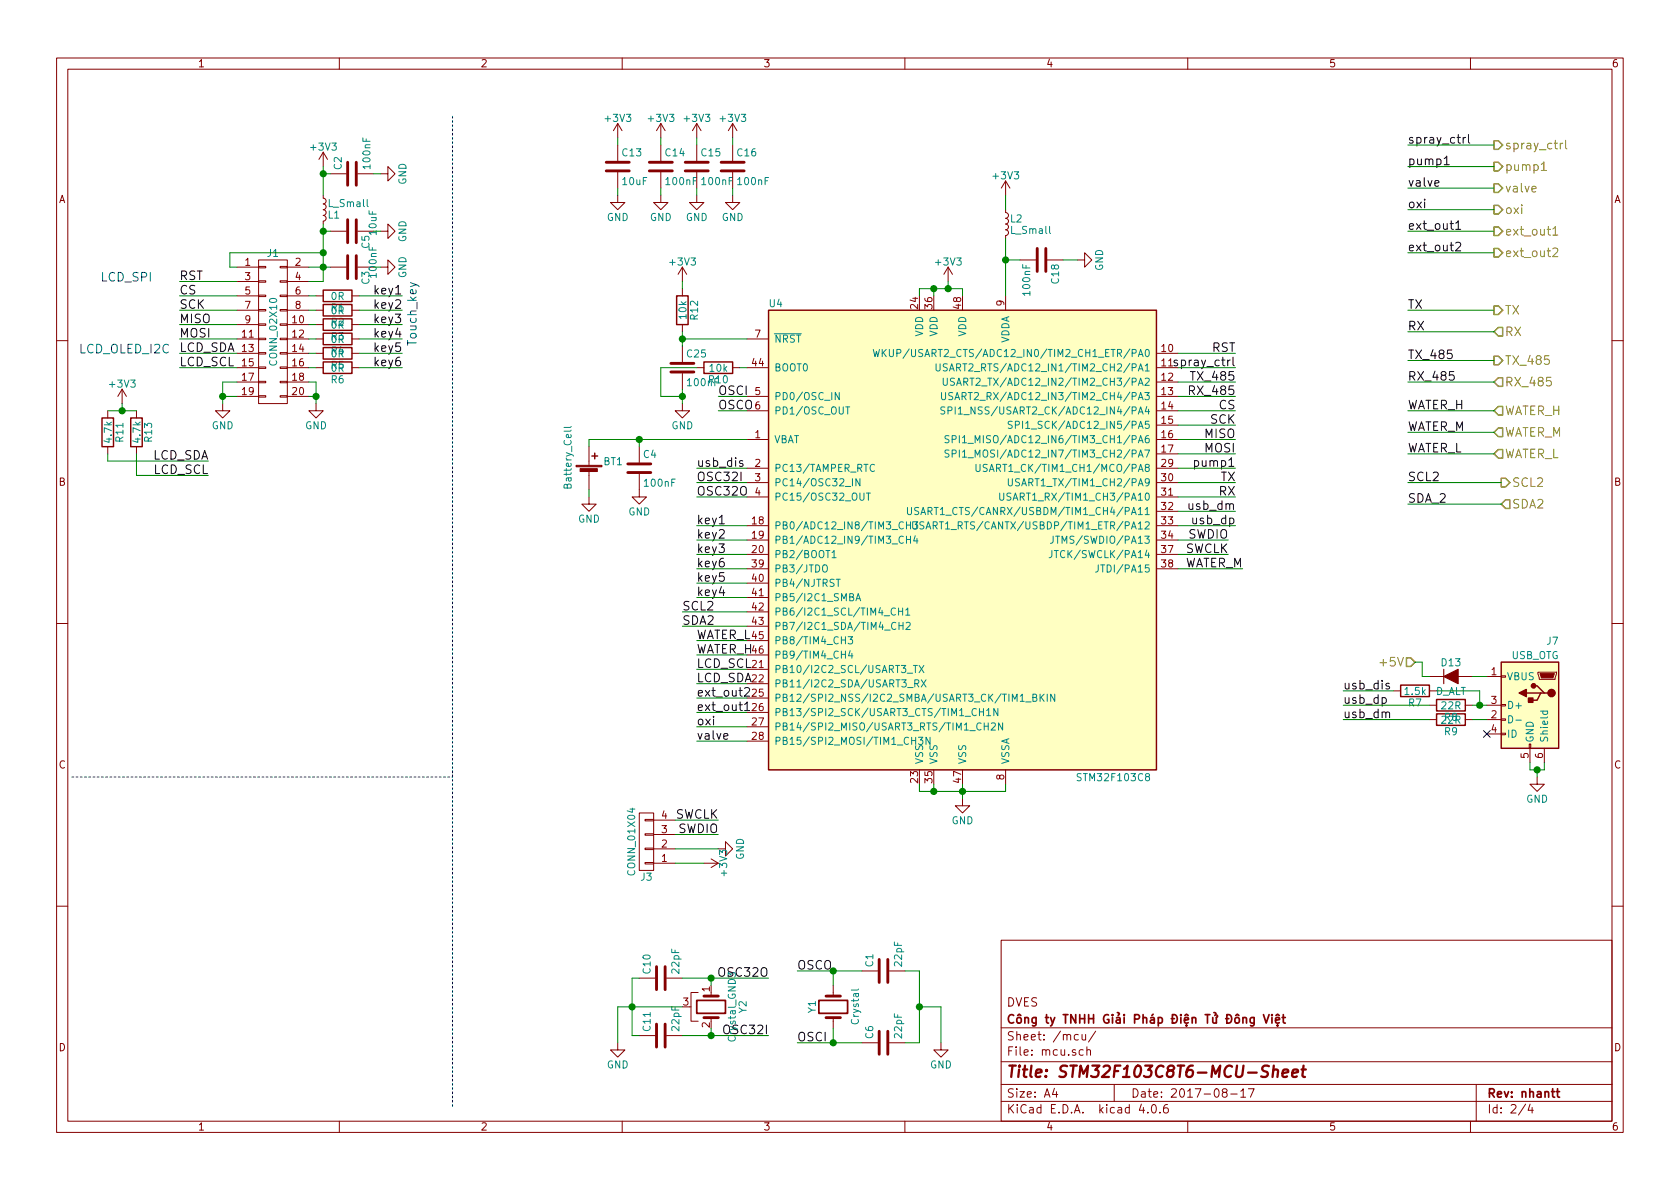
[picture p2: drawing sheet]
EESchema Schematic File Version 2
LIBS:power
LIBS:device
LIBS:transistors
LIBS:conn
LIBS:linear
LIBS:regul
LIBS:74xx
LIBS:cmos4000
LIBS:adc-dac
LIBS:memory
LIBS:xilinx
LIBS:microcontrollers
LIBS:dsp
LIBS:microchip
LIBS:analog_switches
LIBS:motorola
LIBS:texas
LIBS:intel
LIBS:audio
LIBS:interface
LIBS:digital-audio
LIBS:philips
LIBS:display
LIBS:cypress
LIBS:siliconi
LIBS:opto
LIBS:atmel
LIBS:contrib
LIBS:valves
LIBS:nhantt-kicad-lib
LIBS:control-board-hw-cache
EELAYER 25 0
EELAYER END
$Descr A4 11693 8268
encoding utf-8
Sheet 2 4
Title "STM32F103C8T6-MCU-Sheet"
Date "2017-08-17"
Rev "nhantt"
Comp "nhantt"
Comment1 ""
Comment2 ""
Comment3 ""
Comment4 ""
$EndDescr
$Comp
L R R12
U 1 1
P 4750 2150
F 0 "R12" V 4830 2150 50  0000 C CNN
F 1 "10k" V 4750 2150 50  0000 C CNN
F 2 "Resistors_SMD:R_0805_HandSoldering" V 4680 2150 50  0001 C CNN
F 3 "" H 4750 2150 50  0001 C CNN
	1    4750 2150
	1    0    0    -1  
$EndComp
$Comp
L C C25
U 1 1
P 4750 2550
F 0 "C25" H 4775 2650 50  0000 L CNN
F 1 "100nF" H 4775 2450 50  0000 L CNN
F 2 "Capacitors_SMD:C_0805_HandSoldering" H 4788 2400 50  0001 C CNN
F 3 "" H 4750 2550 50  0001 C CNN
	1    4750 2550
	1    0    0    -1  
$EndComp
$Comp
L GND #PWR015
U 1 1
P 4750 2800
F 0 "#PWR015" H 4750 2550 50  0001 C CNN
F 1 "GND" H 4750 2650 50  0000 C CNN
F 2 "" H 4750 2800 50  0001 C CNN
F 3 "" H 4750 2800 50  0001 C CNN
	1    4750 2800
	1    0    0    -1  
$EndComp
$Comp
L CONN_01X04 J3
U 1 1
P 4500 5850
F 0 "J3" H 4500 6100 50  0000 C CNN
F 1 "CONN_01X04" V 4600 5850 50  0000 C CNN
F 2 "nhantt-kicad-lib:Pin_Header_Straight_1x04_Pitch2.54mm" H 4500 5850 50  0001 C CNN
F 3 "" H 4500 5850 50  0001 C CNN
	1    4500 5850
	-1   0    0    1   
$EndComp
Text Label 5000 5700 2    60   ~ 0
SWCLK
$Comp
L GND #PWR016
U 1 1
P 5000 5900
F 0 "#PWR016" H 5000 5650 50  0001 C CNN
F 1 "GND" H 5000 5750 50  0000 C CNN
F 2 "" H 5000 5900 50  0001 C CNN
F 3 "" H 5000 5900 50  0001 C CNN
	1    5000 5900
	0    -1   -1   0   
$EndComp
Text Label 5000 5800 2    60   ~ 0
SWDIO
$Comp
L Crystal Y1
U 1 1
P 5800 7000
F 0 "Y1" H 5800 7150 50  0000 C CNN
F 1 "Crystal" H 5800 6850 50  0000 C CNN
F 2 "nhantt-kicad-lib:Crystal_SMD_HC49-SD" H 5800 7000 50  0001 C CNN
F 3 "" H 5800 7000 50  0001 C CNN
	1    5800 7000
	0    -1   -1   0   
$EndComp
$Comp
L C C1
U 1 1
P 6150 6750
F 0 "C1" H 6175 6850 50  0000 L CNN
F 1 "22pF" H 6175 6650 50  0000 L CNN
F 2 "Capacitors_SMD:C_0805_HandSoldering" H 6188 6600 50  0001 C CNN
F 3 "" H 6150 6750 50  0001 C CNN
	1    6150 6750
	0    -1   -1   0   
$EndComp
$Comp
L C C6
U 1 1
P 6150 7250
F 0 "C6" H 6175 7350 50  0000 L CNN
F 1 "22pF" H 6175 7150 50  0000 L CNN
F 2 "Capacitors_SMD:C_0805_HandSoldering" H 6188 7100 50  0001 C CNN
F 3 "" H 6150 7250 50  0001 C CNN
	1    6150 7250
	0    -1   -1   0   
$EndComp
$Comp
L GND #PWR017
U 1 1
P 6550 7250
F 0 "#PWR017" H 6550 7000 50  0001 C CNN
F 1 "GND" H 6550 7100 50  0000 C CNN
F 2 "" H 6550 7250 50  0001 C CNN
F 3 "" H 6550 7250 50  0001 C CNN
	1    6550 7250
	1    0    0    -1  
$EndComp
Text Label 5550 7250 0    60   ~ 0
OSCI
Text Label 5550 6750 0    60   ~ 0
OSCO
$Comp
L GND #PWR018
U 1 1
P 4600 1350
F 0 "#PWR018" H 4600 1100 50  0001 C CNN
F 1 "GND" H 4600 1200 50  0000 C CNN
F 2 "" H 4600 1350 50  0001 C CNN
F 3 "" H 4600 1350 50  0001 C CNN
	1    4600 1350
	1    0    0    -1  
$EndComp
$Comp
L C C14
U 1 1
P 4600 1150
F 0 "C14" H 4625 1250 50  0000 L CNN
F 1 "100nF" H 4625 1050 50  0000 L CNN
F 2 "Capacitors_SMD:C_0805_HandSoldering" H 4638 1000 50  0001 C CNN
F 3 "" H 4600 1150 50  0001 C CNN
	1    4600 1150
	1    0    0    -1  
$EndComp
$Comp
L C C13
U 1 1
P 4300 1150
F 0 "C13" H 4325 1250 50  0000 L CNN
F 1 "10uF" H 4325 1050 50  0000 L CNN
F 2 "Capacitors_SMD:C_1206_HandSoldering" H 4338 1000 50  0001 C CNN
F 3 "" H 4300 1150 50  0001 C CNN
	1    4300 1150
	1    0    0    -1  
$EndComp
$Comp
L GND #PWR019
U 1 1
P 4300 1350
F 0 "#PWR019" H 4300 1100 50  0001 C CNN
F 1 "GND" H 4300 1200 50  0000 C CNN
F 2 "" H 4300 1350 50  0001 C CNN
F 3 "" H 4300 1350 50  0001 C CNN
	1    4300 1350
	1    0    0    -1  
$EndComp
$Comp
L STM32F103C8 U4
U 1 1
P 6700 3750
F 0 "U4" H 5400 5400 50  0000 C CNN
F 1 "STM32F103C8" H 7750 2100 50  0000 C CNN
F 2 "nhantt-kicad-lib:LQFP-48_7x7mm_Pitch0.5mm" H 6700 3750 50  0001 C CNN
F 3 "" H 6700 3750 50  0000 C CNN
	1    6700 3750
	1    0    0    -1  
$EndComp
$Comp
L +3V3 #PWR020
U 1 1
P 4600 950
F 0 "#PWR020" H 4600 800 50  0001 C CNN
F 1 "+3V3" H 4600 1090 50  0000 C CNN
F 2 "" H 4600 950 50  0001 C CNN
F 3 "" H 4600 950 50  0001 C CNN
	1    4600 950 
	1    0    0    -1  
$EndComp
$Comp
L +3V3 #PWR021
U 1 1
P 4300 950
F 0 "#PWR021" H 4300 800 50  0001 C CNN
F 1 "+3V3" H 4300 1090 50  0000 C CNN
F 2 "" H 4300 950 50  0001 C CNN
F 3 "" H 4300 950 50  0001 C CNN
	1    4300 950 
	1    0    0    -1  
$EndComp
$Comp
L +3V3 #PWR022
U 1 1
P 6600 1950
F 0 "#PWR022" H 6600 1800 50  0001 C CNN
F 1 "+3V3" H 6600 2090 50  0000 C CNN
F 2 "" H 6600 1950 50  0001 C CNN
F 3 "" H 6600 1950 50  0001 C CNN
	1    6600 1950
	1    0    0    -1  
$EndComp
Text Label 5000 2750 0    60   ~ 0
OSCI
Text Label 5000 2850 0    60   ~ 0
OSCO
Text Label 4850 3450 0    60   ~ 0
OSC32O
Text Label 4850 3350 0    60   ~ 0
OSC32I
$Comp
L C C15
U 1 1
P 4850 1150
F 0 "C15" H 4875 1250 50  0000 L CNN
F 1 "100nF" H 4875 1050 50  0000 L CNN
F 2 "Capacitors_SMD:C_0805_HandSoldering" H 4888 1000 50  0001 C CNN
F 3 "" H 4850 1150 50  0001 C CNN
	1    4850 1150
	1    0    0    -1  
$EndComp
$Comp
L C C16
U 1 1
P 5100 1150
F 0 "C16" H 5125 1250 50  0000 L CNN
F 1 "100nF" H 5125 1050 50  0000 L CNN
F 2 "Capacitors_SMD:C_0805_HandSoldering" H 5138 1000 50  0001 C CNN
F 3 "" H 5100 1150 50  0001 C CNN
	1    5100 1150
	1    0    0    -1  
$EndComp
$Comp
L +3V3 #PWR023
U 1 1
P 4850 950
F 0 "#PWR023" H 4850 800 50  0001 C CNN
F 1 "+3V3" H 4850 1090 50  0000 C CNN
F 2 "" H 4850 950 50  0001 C CNN
F 3 "" H 4850 950 50  0001 C CNN
	1    4850 950 
	1    0    0    -1  
$EndComp
$Comp
L +3V3 #PWR024
U 1 1
P 5100 950
F 0 "#PWR024" H 5100 800 50  0001 C CNN
F 1 "+3V3" H 5100 1090 50  0000 C CNN
F 2 "" H 5100 950 50  0001 C CNN
F 3 "" H 5100 950 50  0001 C CNN
	1    5100 950 
	1    0    0    -1  
$EndComp
$Comp
L GND #PWR025
U 1 1
P 4850 1350
F 0 "#PWR025" H 4850 1100 50  0001 C CNN
F 1 "GND" H 4850 1200 50  0000 C CNN
F 2 "" H 4850 1350 50  0001 C CNN
F 3 "" H 4850 1350 50  0001 C CNN
	1    4850 1350
	1    0    0    -1  
$EndComp
$Comp
L GND #PWR026
U 1 1
P 5100 1350
F 0 "#PWR026" H 5100 1100 50  0001 C CNN
F 1 "GND" H 5100 1200 50  0000 C CNN
F 2 "" H 5100 1350 50  0001 C CNN
F 3 "" H 5100 1350 50  0001 C CNN
	1    5100 1350
	1    0    0    -1  
$EndComp
$Comp
L L_Small L2
U 1 1
P 7000 1550
F 0 "L2" H 7030 1590 50  0000 L CNN
F 1 "L_Small" H 7030 1510 50  0000 L CNN
F 2 "Resistors_SMD:R_0805_HandSoldering" H 7000 1550 50  0001 C CNN
F 3 "" H 7000 1550 50  0001 C CNN
	1    7000 1550
	1    0    0    -1  
$EndComp
$Comp
L +3V3 #PWR027
U 1 1
P 7000 1350
F 0 "#PWR027" H 7000 1200 50  0001 C CNN
F 1 "+3V3" H 7000 1490 50  0000 C CNN
F 2 "" H 7000 1350 50  0001 C CNN
F 3 "" H 7000 1350 50  0001 C CNN
	1    7000 1350
	1    0    0    -1  
$EndComp
$Comp
L C C18
U 1 1
P 7250 1800
F 0 "C18" H 7275 1900 50  0000 L CNN
F 1 "100nF" H 7275 1700 50  0000 L CNN
F 2 "Capacitors_SMD:C_0805_HandSoldering" H 7288 1650 50  0001 C CNN
F 3 "" H 7250 1800 50  0001 C CNN
	1    7250 1800
	0    1    1    0   
$EndComp
$Comp
L GND #PWR028
U 1 1
P 7500 1800
F 0 "#PWR028" H 7500 1550 50  0001 C CNN
F 1 "GND" H 7500 1650 50  0000 C CNN
F 2 "" H 7500 1800 50  0001 C CNN
F 3 "" H 7500 1800 50  0001 C CNN
	1    7500 1800
	0    -1   -1   0   
$EndComp
$Comp
L GND #PWR029
U 1 1
P 6700 5550
F 0 "#PWR029" H 6700 5300 50  0001 C CNN
F 1 "GND" H 6700 5400 50  0000 C CNN
F 2 "" H 6700 5550 50  0001 C CNN
F 3 "" H 6700 5550 50  0001 C CNN
	1    6700 5550
	1    0    0    -1  
$EndComp
$Comp
L +3V3 #PWR030
U 1 1
P 4750 1950
F 0 "#PWR030" H 4750 1800 50  0001 C CNN
F 1 "+3V3" H 4750 2090 50  0000 C CNN
F 2 "" H 4750 1950 50  0001 C CNN
F 3 "" H 4750 1950 50  0001 C CNN
	1    4750 1950
	1    0    0    -1  
$EndComp
Text Label 8550 3750 2    60   ~ 0
SWDIO
Text Label 8550 3850 2    60   ~ 0
SWCLK
$Comp
L +3V3 #PWR031
U 1 1
P 4900 6000
F 0 "#PWR031" H 4900 5850 50  0001 C CNN
F 1 "+3V3" H 4900 6140 50  0000 C CNN
F 2 "" H 4900 6000 50  0001 C CNN
F 3 "" H 4900 6000 50  0001 C CNN
	1    4900 6000
	0    1    1    0   
$EndComp
$Comp
L Crystal_GND3 Y2
U 1 1
P 4950 7000
F 0 "Y2" H 4950 7225 50  0000 C CNN
F 1 "Crystal_GND3" H 4950 7150 50  0000 C CNN
F 2 "nhantt-kicad-lib:Crystal_Round_Horizontal_3mm_smd" H 4950 7000 50  0001 C CNN
F 3 "" H 4950 7000 50  0001 C CNN
	1    4950 7000
	0    1    1    0   
$EndComp
Text Label 5350 6800 2    60   ~ 0
OSC32O
Text Label 5350 7200 2    60   ~ 0
OSC32I
$Comp
L C C10
U 1 1
P 4600 6800
F 0 "C10" H 4625 6900 50  0000 L CNN
F 1 "22pF" H 4625 6700 50  0000 L CNN
F 2 "Capacitors_SMD:C_0805_HandSoldering" H 4638 6650 50  0001 C CNN
F 3 "" H 4600 6800 50  0001 C CNN
	1    4600 6800
	0    -1   -1   0   
$EndComp
$Comp
L C C11
U 1 1
P 4600 7200
F 0 "C11" H 4625 7300 50  0000 L CNN
F 1 "22pF" H 4625 7100 50  0000 L CNN
F 2 "Capacitors_SMD:C_0805_HandSoldering" H 4638 7050 50  0001 C CNN
F 3 "" H 4600 7200 50  0001 C CNN
	1    4600 7200
	0    -1   -1   0   
$EndComp
$Comp
L GND #PWR032
U 1 1
P 4300 7250
F 0 "#PWR032" H 4300 7000 50  0001 C CNN
F 1 "GND" H 4300 7100 50  0000 C CNN
F 2 "" H 4300 7250 50  0001 C CNN
F 3 "" H 4300 7250 50  0001 C CNN
	1    4300 7250
	1    0    0    -1  
$EndComp
$Comp
L Battery_Cell BT1
U 1 1
P 4100 3300
F 0 "BT1" H 4200 3400 50  0000 L CNN
F 1 "Battery_Cell" V 3950 3200 50  0000 L CNN
F 2 "nhantt-kicad-lib:BT3V3" V 4100 3360 50  0001 C CNN
F 3 "" V 4100 3360 50  0001 C CNN
	1    4100 3300
	1    0    0    -1  
$EndComp
$Comp
L GND #PWR033
U 1 1
P 4100 3450
F 0 "#PWR033" H 4100 3200 50  0001 C CNN
F 1 "GND" H 4100 3300 50  0000 C CNN
F 2 "" H 4100 3450 50  0001 C CNN
F 3 "" H 4100 3450 50  0001 C CNN
	1    4100 3450
	1    0    0    -1  
$EndComp
$Comp
L C C4
U 1 1
P 4450 3250
F 0 "C4" H 4475 3350 50  0000 L CNN
F 1 "100nF" H 4475 3150 50  0000 L CNN
F 2 "Capacitors_SMD:C_0805_HandSoldering" H 4488 3100 50  0001 C CNN
F 3 "" H 4450 3250 50  0001 C CNN
	1    4450 3250
	1    0    0    -1  
$EndComp
$Comp
L GND #PWR034
U 1 1
P 4450 3400
F 0 "#PWR034" H 4450 3150 50  0001 C CNN
F 1 "GND" H 4450 3250 50  0000 C CNN
F 2 "" H 4450 3400 50  0001 C CNN
F 3 "" H 4450 3400 50  0001 C CNN
	1    4450 3400
	1    0    0    -1  
$EndComp
$Comp
L +3V3 #PWR035
U 1 1
P 2250 1150
F 0 "#PWR035" H 2250 1000 50  0001 C CNN
F 1 "+3V3" H 2250 1290 50  0000 C CNN
F 2 "" H 2250 1150 50  0001 C CNN
F 3 "" H 2250 1150 50  0001 C CNN
	1    2250 1150
	1    0    0    -1  
$EndComp
$Comp
L L_Small L1
U 1 1
P 2250 1450
F 0 "L1" H 2280 1490 50  0000 L CNN
F 1 "L_Small" H 2280 1410 50  0000 L CNN
F 2 "Resistors_SMD:R_1210_HandSoldering" H 2250 1450 50  0001 C CNN
F 3 "" H 2250 1450 50  0001 C CNN
	1    2250 1450
	1    0    0    1   
$EndComp
$Comp
L C C3
U 1 1
P 2450 1850
F 0 "C3" H 2475 1950 50  0000 L CNN
F 1 "100nF" H 2300 2000 50  0000 L CNN
F 2 "Capacitors_SMD:C_0805_HandSoldering" H 2488 1700 50  0001 C CNN
F 3 "" H 2450 1850 50  0001 C CNN
	1    2450 1850
	0    1    1    0   
$EndComp
$Comp
L GND #PWR036
U 1 1
P 2650 1850
F 0 "#PWR036" H 2650 1600 50  0001 C CNN
F 1 "GND" H 2650 1700 50  0000 C CNN
F 2 "" H 2650 1850 50  0001 C CNN
F 3 "" H 2650 1850 50  0001 C CNN
	1    2650 1850
	0    -1   -1   0   
$EndComp
$Comp
L C C2
U 1 1
P 2450 1200
F 0 "C2" H 2475 1300 50  0000 L CNN
F 1 "100nF" H 2475 1100 50  0000 L CNN
F 2 "Capacitors_SMD:C_0805_HandSoldering" H 2488 1050 50  0001 C CNN
F 3 "" H 2450 1200 50  0001 C CNN
	1    2450 1200
	0    -1   -1   0   
$EndComp
$Comp
L GND #PWR037
U 1 1
P 2650 1200
F 0 "#PWR037" H 2650 950 50  0001 C CNN
F 1 "GND" H 2650 1050 50  0000 C CNN
F 2 "" H 2650 1200 50  0001 C CNN
F 3 "" H 2650 1200 50  0001 C CNN
	1    2650 1200
	0    -1   -1   0   
$EndComp
Text Label 2800 2550 2    60   ~ 0
key6
Text Label 2800 2450 2    60   ~ 0
key5
Text Label 2800 2350 2    60   ~ 0
key4
Text Label 2800 2250 2    60   ~ 0
key3
Text Label 2800 2150 2    60   ~ 0
key2
Text Label 2800 2050 2    60   ~ 0
key1
$Comp
L R R11
U 1 1
P 750 3000
F 0 "R11" V 830 3000 50  0000 C CNN
F 1 "4.7k" V 750 3000 50  0000 C CNN
F 2 "Resistors_SMD:R_0805_HandSoldering" V 680 3000 50  0001 C CNN
F 3 "" H 750 3000 50  0001 C CNN
	1    750  3000
	1    0    0    -1  
$EndComp
$Comp
L R R13
U 1 1
P 950 3000
F 0 "R13" V 1030 3000 50  0000 C CNN
F 1 "4.7k" V 950 3000 50  0000 C CNN
F 2 "Resistors_SMD:R_0805_HandSoldering" V 880 3000 50  0001 C CNN
F 3 "" H 950 3000 50  0001 C CNN
	1    950  3000
	1    0    0    -1  
$EndComp
$Comp
L +3V3 #PWR038
U 1 1
P 850 2800
F 0 "#PWR038" H 850 2650 50  0001 C CNN
F 1 "+3V3" H 850 2940 50  0000 C CNN
F 2 "" H 850 2800 50  0001 C CNN
F 3 "" H 850 2800 50  0001 C CNN
	1    850  2800
	1    0    0    -1  
$EndComp
Text Label 1250 2550 0    60   ~ 0
LCD_SCL
Text Label 1250 2450 0    60   ~ 0
LCD_SDA
Text Label 4850 4650 0    60   ~ 0
LCD_SCL
Text Label 4850 4750 0    60   ~ 0
LCD_SDA
Text Label 4750 4250 0    60   ~ 0
SCL2
Text Label 4750 4350 0    60   ~ 0
SDA2
Text Label 8600 3350 2    60   ~ 0
TX
Text Label 8600 3450 2    60   ~ 0
RX
Text Label 8600 2650 2    60   ~ 0
TX_485
Text Label 8600 2750 2    60   ~ 0
RX_485
Text Label 4850 3650 0    60   ~ 0
key1
Text Label 4850 3750 0    60   ~ 0
key2
Text Label 4850 3850 0    60   ~ 0
key3
Text Label 4850 4150 0    60   ~ 0
key4
Text Label 4850 4050 0    60   ~ 0
key5
Text Label 4850 3950 0    60   ~ 0
key6
$Comp
L R R1
U 1 1
P 2350 2050
F 0 "R1" V 2430 2050 50  0000 C CNN
F 1 "0R" V 2350 2050 50  0000 C CNN
F 2 "Resistors_SMD:R_0805_HandSoldering" V 2280 2050 50  0001 C CNN
F 3 "" H 2350 2050 50  0001 C CNN
	1    2350 2050
	0    1    1    0   
$EndComp
$Comp
L R R2
U 1 1
P 2350 2150
F 0 "R2" V 2430 2150 50  0000 C CNN
F 1 "0R" V 2350 2150 50  0000 C CNN
F 2 "Resistors_SMD:R_0805_HandSoldering" V 2280 2150 50  0001 C CNN
F 3 "" H 2350 2150 50  0001 C CNN
	1    2350 2150
	0    1    1    0   
$EndComp
$Comp
L R R3
U 1 1
P 2350 2250
F 0 "R3" V 2430 2250 50  0000 C CNN
F 1 "0R" V 2350 2250 50  0000 C CNN
F 2 "Resistors_SMD:R_0805_HandSoldering" V 2280 2250 50  0001 C CNN
F 3 "" H 2350 2250 50  0001 C CNN
	1    2350 2250
	0    1    1    0   
$EndComp
$Comp
L R R4
U 1 1
P 2350 2350
F 0 "R4" V 2430 2350 50  0000 C CNN
F 1 "0R" V 2350 2350 50  0000 C CNN
F 2 "Resistors_SMD:R_0805_HandSoldering" V 2280 2350 50  0001 C CNN
F 3 "" H 2350 2350 50  0001 C CNN
	1    2350 2350
	0    1    1    0   
$EndComp
$Comp
L R R5
U 1 1
P 2350 2450
F 0 "R5" V 2430 2450 50  0000 C CNN
F 1 "0R" V 2350 2450 50  0000 C CNN
F 2 "Resistors_SMD:R_0805_HandSoldering" V 2280 2450 50  0001 C CNN
F 3 "" H 2350 2450 50  0001 C CNN
	1    2350 2450
	0    1    1    0   
$EndComp
$Comp
L R R6
U 1 1
P 2350 2550
F 0 "R6" V 2430 2550 50  0000 C CNN
F 1 "0R" V 2350 2550 50  0000 C CNN
F 2 "Resistors_SMD:R_0805_HandSoldering" V 2280 2550 50  0001 C CNN
F 3 "" H 2350 2550 50  0001 C CNN
	1    2350 2550
	0    1    1    0   
$EndComp
Text Label 8600 2850 2    60   ~ 0
CS
Text Label 8600 2950 2    60   ~ 0
SCK
Text Label 8600 3050 2    60   ~ 0
MISO
Text Label 8600 3150 2    60   ~ 0
MOSI
Text Label 8600 2450 2    60   ~ 0
RST
Text Label 8600 2550 2    60   ~ 0
spray_ctrl
Text Label 8600 3250 2    60   ~ 0
pump1
Text Label 4850 5150 0    60   ~ 0
valve
Text Label 4850 5050 0    60   ~ 0
oxi
Text Label 4850 4950 0    60   ~ 0
ext_out1
Text Label 4850 4850 0    60   ~ 0
ext_out2
Text Label 4850 4550 0    60   ~ 0
WATER_H
Text Label 8650 3950 2    60   ~ 0
WATER_M
Text HLabel 10400 1000 2    60   Output ~ 0
spray_ctrl
Text HLabel 10400 1150 2    60   Output ~ 0
pump1
Text HLabel 10400 1300 2    60   Output ~ 0
valve
Text HLabel 10400 1450 2    60   Output ~ 0
oxi
Text HLabel 10400 1600 2    60   Output ~ 0
ext_out1
Text HLabel 10400 1750 2    60   Output ~ 0
ext_out2
Text HLabel 10400 2150 2    60   Output ~ 0
TX
Text HLabel 10400 2300 2    60   Input ~ 0
RX
Text HLabel 10400 2500 2    60   Output ~ 0
TX_485
Text HLabel 10400 2650 2    60   Input ~ 0
RX_485
Text HLabel 10400 2850 2    60   Input ~ 0
WATER_H
Text HLabel 10400 3000 2    60   Input ~ 0
WATER_M
Text HLabel 10400 3150 2    60   Input ~ 0
WATER_L
Text HLabel 10450 3350 2    60   Output ~ 0
SCL2
Text HLabel 10450 3500 2    60   Input ~ 0
SDA2
Text Label 9800 1000 0    60   ~ 0
spray_ctrl
Text Label 9800 1150 0    60   ~ 0
pump1
Text Label 9800 1300 0    60   ~ 0
valve
Text Label 9800 1450 0    60   ~ 0
oxi
Text Label 9800 1600 0    60   ~ 0
ext_out1
Text Label 9800 1750 0    60   ~ 0
ext_out2
Text Label 9800 2150 0    60   ~ 0
TX
Text Label 9800 2300 0    60   ~ 0
RX
Text Label 9800 2500 0    60   ~ 0
TX_485
Text Label 9800 2650 0    60   ~ 0
RX_485
Text Label 9800 2850 0    60   ~ 0
WATER_H
Text Label 9800 3000 0    60   ~ 0
WATER_M
Text Label 9800 3150 0    60   ~ 0
WATER_L
Text Label 9800 3350 0    60   ~ 0
SCL2
Text Label 9800 3500 0    60   ~ 0
SDA_2
Text Label 8600 3550 2    60   ~ 0
usb_dm
Text Label 8600 3650 2    60   ~ 0
usb_dp
Text Label 4850 4450 0    60   ~ 0
WATER_L
$Comp
L USB_OTG J7
U 1 1
P 10650 4900
F 0 "J7" H 10450 5350 50  0000 L CNN
F 1 "USB_OTG" H 10450 5250 50  0000 L CNN
F 2 "nhantt-kicad-lib:USB_Micro-B" H 10800 4850 50  0001 C CNN
F 3 "" H 10800 4850 50  0001 C CNN
	1    10650 4900
	-1   0    0    -1  
$EndComp
Text HLabel 9850 4600 0    60   Input ~ 0
+5V
$Comp
L D_ALT D13
U 1 1
P 10100 4700
F 0 "D13" H 10100 4800 50  0000 C CNN
F 1 "D_ALT" H 10100 4600 50  0000 C CNN
F 2 "nhantt-kicad-lib:D_SMA_Standard" H 10100 4700 50  0001 C CNN
F 3 "" H 10100 4700 50  0001 C CNN
	1    10100 4700
	1    0    0    -1  
$EndComp
$Comp
L R R9
U 1 1
P 10100 5000
F 0 "R9" V 10180 5000 50  0000 C CNN
F 1 "22R" V 10100 5000 50  0000 C CNN
F 2 "Resistors_SMD:R_0805_HandSoldering" V 10030 5000 50  0001 C CNN
F 3 "" H 10100 5000 50  0001 C CNN
	1    10100 5000
	0    1    1    0   
$EndComp
$Comp
L R R8
U 1 1
P 10100 4900
F 0 "R8" V 10180 4900 50  0000 C CNN
F 1 "22R" V 10100 4900 50  0000 C CNN
F 2 "Resistors_SMD:R_0805_HandSoldering" V 10030 4900 50  0001 C CNN
F 3 "" H 10100 4900 50  0001 C CNN
	1    10100 4900
	0    1    1    0   
$EndComp
$Comp
L R R7
U 1 1
P 9850 4800
F 0 "R7" V 9930 4800 50  0000 C CNN
F 1 "1.5k" V 9850 4800 50  0000 C CNN
F 2 "Resistors_SMD:R_0805_HandSoldering" V 9780 4800 50  0001 C CNN
F 3 "" H 9850 4800 50  0001 C CNN
	1    9850 4800
	0    1    1    0   
$EndComp
Text Label 9350 4800 0    60   ~ 0
usb_dis
Text Label 9350 4900 0    60   ~ 0
usb_dp
Text Label 9350 5000 0    60   ~ 0
usb_dm
NoConn ~ 10350 5100
$Comp
L GND #PWR039
U 1 1
P 10700 5400
F 0 "#PWR039" H 10700 5150 50  0001 C CNN
F 1 "GND" H 10700 5250 50  0000 C CNN
F 2 "" H 10700 5400 50  0001 C CNN
F 3 "" H 10700 5400 50  0001 C CNN
	1    10700 5400
	1    0    0    -1  
$EndComp
Text Label 4850 3250 0    60   ~ 0
usb_dis
Text Label 1250 1950 0    60   ~ 0
RST
Text Label 1250 2050 0    60   ~ 0
CS
Text Label 1250 2150 0    60   ~ 0
SCK
Text Label 1250 2250 0    60   ~ 0
MISO
Text Label 1250 2350 0    60   ~ 0
MOSI
Text Notes 550  2450 0    60   ~ 0
LCD_OLED_I2C
Text Notes 2900 2400 1    60   ~ 0
Touch_key
$Comp
L CONN_02X10 J1
U 1 1
P 1900 2300
F 0 "J1" H 1900 2850 50  0000 C CNN
F 1 "CONN_02X10" V 1900 2300 50  0000 C CNN
F 2 "nhantt-kicad-lib:Pin_Header_Straight_2x10_Pitch2.00mm" H 1900 1100 50  0001 C CNN
F 3 "" H 1900 1100 50  0001 C CNN
	1    1900 2300
	1    0    0    -1  
$EndComp
$Comp
L GND #PWR040
U 1 1
P 2200 2800
F 0 "#PWR040" H 2200 2550 50  0001 C CNN
F 1 "GND" H 2200 2650 50  0000 C CNN
F 2 "" H 2200 2800 50  0001 C CNN
F 3 "" H 2200 2800 50  0001 C CNN
	1    2200 2800
	1    0    0    -1  
$EndComp
$Comp
L GND #PWR041
U 1 1
P 1550 2800
F 0 "#PWR041" H 1550 2550 50  0001 C CNN
F 1 "GND" H 1550 2650 50  0000 C CNN
F 2 "" H 1550 2800 50  0001 C CNN
F 3 "" H 1550 2800 50  0001 C CNN
	1    1550 2800
	1    0    0    -1  
$EndComp
Wire Wire Line
	4750 1950 4750 2000
Wire Wire Line
	4750 2350 5200 2350
Wire Wire Line
	4750 2300 4750 2400
Connection ~ 4750 2350
Wire Wire Line
	4750 2700 4750 2800
Wire Wire Line
	4700 5700 5000 5700
Wire Wire Line
	4700 5800 5000 5800
Wire Wire Line
	4700 5900 5000 5900
Wire Wire Line
	4900 6000 4700 6000
Wire Wire Line
	5550 6750 6000 6750
Wire Wire Line
	5800 6750 5800 6850
Wire Wire Line
	5550 7250 6000 7250
Wire Wire Line
	5800 7250 5800 7150
Wire Wire Line
	6300 6750 6400 6750
Wire Wire Line
	6400 6750 6400 7250
Wire Wire Line
	6400 7250 6300 7250
Wire Wire Line
	6550 7250 6550 7000
Wire Wire Line
	6550 7000 6400 7000
Connection ~ 6400 7000
Connection ~ 5800 6750
Connection ~ 5800 7250
Wire Wire Line
	4600 1000 4600 950 
Wire Wire Line
	4600 1350 4600 1300
Wire Wire Line
	4300 1350 4300 1300
Wire Wire Line
	4300 950  4300 1000
Wire Wire Line
	6500 2050 6500 2000
Wire Wire Line
	6400 2000 6700 2000
Wire Wire Line
	6600 2000 6600 1950
Wire Wire Line
	6700 2000 6700 2050
Connection ~ 6600 2000
Wire Wire Line
	6400 2050 6400 2000
Connection ~ 6500 2000
Connection ~ 4750 2750
Wire Wire Line
	5200 2750 5000 2750
Wire Wire Line
	5200 2850 5000 2850
Wire Wire Line
	4850 3450 5200 3450
Wire Wire Line
	4850 3350 5200 3350
Wire Wire Line
	4850 1000 4850 950 
Wire Wire Line
	5100 1000 5100 950 
Wire Wire Line
	5100 1350 5100 1300
Wire Wire Line
	4850 1350 4850 1300
Wire Wire Line
	7000 1450 7000 1350
Wire Wire Line
	7000 1650 7000 2050
Wire Wire Line
	7100 1800 7000 1800
Connection ~ 7000 1800
Wire Wire Line
	7500 1800 7400 1800
Wire Wire Line
	6400 5450 6400 5500
Wire Wire Line
	6400 5500 7000 5500
Wire Wire Line
	7000 5500 7000 5450
Wire Wire Line
	6700 5450 6700 5550
Connection ~ 6700 5500
Wire Wire Line
	6500 5450 6500 5500
Connection ~ 6500 5500
Wire Wire Line
	8200 2550 8600 2550
Wire Wire Line
	8200 2650 8600 2650
Wire Wire Line
	8200 2750 8600 2750
Wire Wire Line
	8200 2850 8600 2850
Wire Wire Line
	8200 2950 8600 2950
Wire Wire Line
	8200 3050 8600 3050
Wire Wire Line
	5200 3650 4850 3650
Wire Wire Line
	5200 3750 4850 3750
Wire Wire Line
	5200 3850 4850 3850
Wire Wire Line
	5200 3950 4850 3950
Wire Wire Line
	5200 4050 4850 4050
Wire Wire Line
	5200 4150 4850 4150
Wire Wire Line
	4750 4250 5200 4250
Wire Wire Line
	4750 4350 5200 4350
Wire Wire Line
	5200 4450 4850 4450
Wire Wire Line
	5200 4550 4850 4550
Wire Wire Line
	5200 4650 4850 4650
Wire Wire Line
	5200 4850 4850 4850
Wire Wire Line
	5200 4950 4850 4950
Wire Wire Line
	8200 3150 8600 3150
Wire Wire Line
	8200 3350 8600 3350
Wire Wire Line
	8200 3750 8550 3750
Wire Wire Line
	8200 3850 8550 3850
Wire Wire Line
	8200 3250 8600 3250
Wire Wire Line
	8200 2450 8600 2450
Wire Wire Line
	8200 3450 8600 3450
Wire Wire Line
	8200 3550 8600 3550
Wire Wire Line
	8200 3650 8600 3650
Wire Wire Line
	4750 7200 5350 7200
Wire Wire Line
	4950 7200 4950 7150
Wire Wire Line
	4950 6850 4950 6800
Wire Wire Line
	4750 6800 5350 6800
Wire Wire Line
	4300 7250 4300 7000
Wire Wire Line
	4300 7000 4750 7000
Wire Wire Line
	4450 6800 4400 6800
Wire Wire Line
	4400 6800 4400 7200
Connection ~ 4400 7000
Wire Wire Line
	4400 7200 4450 7200
Connection ~ 4950 6800
Connection ~ 4950 7200
Wire Wire Line
	4100 3050 5200 3050
Wire Wire Line
	4100 3050 4100 3100
Wire Wire Line
	4100 3450 4100 3400
Wire Wire Line
	4450 3100 4450 3050
Connection ~ 4450 3050
Wire Wire Line
	5200 4750 4850 4750
Wire Wire Line
	2250 1550 2250 1950
Wire Wire Line
	2150 1850 2300 1850
Wire Wire Line
	2250 1150 2250 1350
Wire Wire Line
	2300 1200 2250 1200
Connection ~ 2250 1200
Wire Wire Line
	2650 1200 2600 1200
Connection ~ 2250 1850
Wire Wire Line
	2600 1850 2650 1850
Wire Wire Line
	2500 2050 2800 2050
Wire Wire Line
	2500 2150 2800 2150
Wire Wire Line
	2500 2250 2800 2250
Wire Wire Line
	2500 2350 2800 2350
Wire Wire Line
	2500 2450 2800 2450
Wire Wire Line
	2500 2550 2800 2550
Wire Wire Line
	750  2850 950  2850
Wire Wire Line
	850  2800 850  2850
Connection ~ 850  2850
Wire Wire Line
	950  3300 950  3150
Wire Wire Line
	5200 3250 4850 3250
Wire Wire Line
	5200 5050 4850 5050
Wire Wire Line
	5200 5150 4850 5150
Wire Wire Line
	2200 2050 2150 2050
Wire Wire Line
	2200 2150 2150 2150
Wire Wire Line
	2200 2250 2150 2250
Wire Wire Line
	2200 2350 2150 2350
Wire Wire Line
	2200 2450 2150 2450
Wire Wire Line
	8200 3950 8650 3950
Wire Wire Line
	9800 1000 10400 1000
Wire Wire Line
	9800 1150 10400 1150
Wire Wire Line
	9800 1300 10400 1300
Wire Wire Line
	9800 1450 10400 1450
Wire Wire Line
	9800 1600 10400 1600
Wire Wire Line
	9800 1750 10400 1750
Wire Wire Line
	9800 2150 10400 2150
Wire Wire Line
	9800 2300 10400 2300
Wire Wire Line
	9800 2500 10400 2500
Wire Wire Line
	9800 2650 10400 2650
Wire Wire Line
	9800 2850 10400 2850
Wire Wire Line
	9800 3000 10400 3000
Wire Wire Line
	9800 3150 10400 3150
Wire Wire Line
	9800 3350 10450 3350
Wire Wire Line
	9800 3500 10450 3500
Wire Wire Line
	10350 4700 10250 4700
Wire Wire Line
	9950 4700 9900 4700
Wire Wire Line
	9900 4700 9900 4600
Wire Wire Line
	9900 4600 9850 4600
Wire Wire Line
	10250 4900 10350 4900
Wire Wire Line
	10350 5000 10250 5000
Wire Wire Line
	10000 4800 10300 4800
Wire Wire Line
	10300 4800 10300 4900
Connection ~ 10300 4900
Wire Wire Line
	9350 4800 9700 4800
Wire Wire Line
	9350 4900 9950 4900
Wire Wire Line
	9350 5000 9950 5000
Wire Wire Line
	10650 5300 10650 5350
Wire Wire Line
	10650 5350 10750 5350
Wire Wire Line
	10750 5350 10750 5300
Wire Wire Line
	10700 5400 10700 5350
Connection ~ 10700 5350
Wire Notes Line
	3150 800  3150 7700
Wire Notes Line
	500  5400 3150 5400
Wire Notes Line
	3150 5400 3150 5350
Wire Wire Line
	2250 1750 1600 1750
Wire Wire Line
	1600 1750 1600 1850
Wire Wire Line
	1600 1850 1650 1850
Connection ~ 2250 1750
Wire Wire Line
	1650 1950 1250 1950
Wire Wire Line
	1650 2050 1250 2050
Wire Wire Line
	1650 2150 1250 2150
Wire Wire Line
	1250 2250 1650 2250
Wire Wire Line
	1650 2350 1250 2350
Wire Wire Line
	1650 2450 1250 2450
Wire Wire Line
	1650 2550 1250 2550
Wire Wire Line
	1550 2650 1550 2800
Wire Wire Line
	1550 2750 1650 2750
Wire Wire Line
	2200 2650 2200 2800
Wire Wire Line
	2200 2750 2150 2750
$Comp
L R R10
U 1 1
P 5000 2550
F 0 "R10" V 5080 2550 50  0000 C CNN
F 1 "10k" V 5000 2550 50  0000 C CNN
F 2 "Resistors_SMD:R_0805_HandSoldering" V 4930 2550 50  0001 C CNN
F 3 "" H 5000 2550 50  0001 C CNN
	1    5000 2550
	0    1    1    0   
$EndComp
Wire Wire Line
	5200 2550 5150 2550
Wire Wire Line
	4850 2550 4600 2550
Wire Wire Line
	4600 2550 4600 2750
Wire Wire Line
	4600 2750 4750 2750
Wire Wire Line
	1650 2650 1550 2650
Connection ~ 1550 2750
Wire Wire Line
	2150 2650 2200 2650
Connection ~ 2200 2750
Text Notes 700  1950 0    60   ~ 0
LCD_SPI
Wire Wire Line
	750  3200 1450 3200
Wire Wire Line
	750  3150 750  3200
Wire Wire Line
	950  3300 1450 3300
Text Label 1450 3200 2    60   ~ 0
LCD_SDA
Text Label 1450 3300 2    60   ~ 0
LCD_SCL
Wire Wire Line
	2250 1950 2150 1950
Wire Wire Line
	2200 2550 2150 2550
$Comp
L C C5
U 1 1
P 2450 1600
F 0 "C5" H 2475 1700 50  0000 L CNN
F 1 "10uF" H 2300 1750 50  0000 L CNN
F 2 "Capacitors_SMD:C_1206_HandSoldering" H 2488 1450 50  0001 C CNN
F 3 "" H 2450 1600 50  0001 C CNN
	1    2450 1600
	0    1    1    0   
$EndComp
Wire Wire Line
	2300 1600 2250 1600
Connection ~ 2250 1600
$Comp
L GND #PWR042
U 1 1
P 2650 1600
F 0 "#PWR042" H 2650 1350 50  0001 C CNN
F 1 "GND" H 2650 1450 50  0000 C CNN
F 2 "" H 2650 1600 50  0001 C CNN
F 3 "" H 2650 1600 50  0001 C CNN
	1    2650 1600
	0    -1   -1   0   
$EndComp
Wire Wire Line
	2650 1600 2600 1600
$EndSCHEMATC
